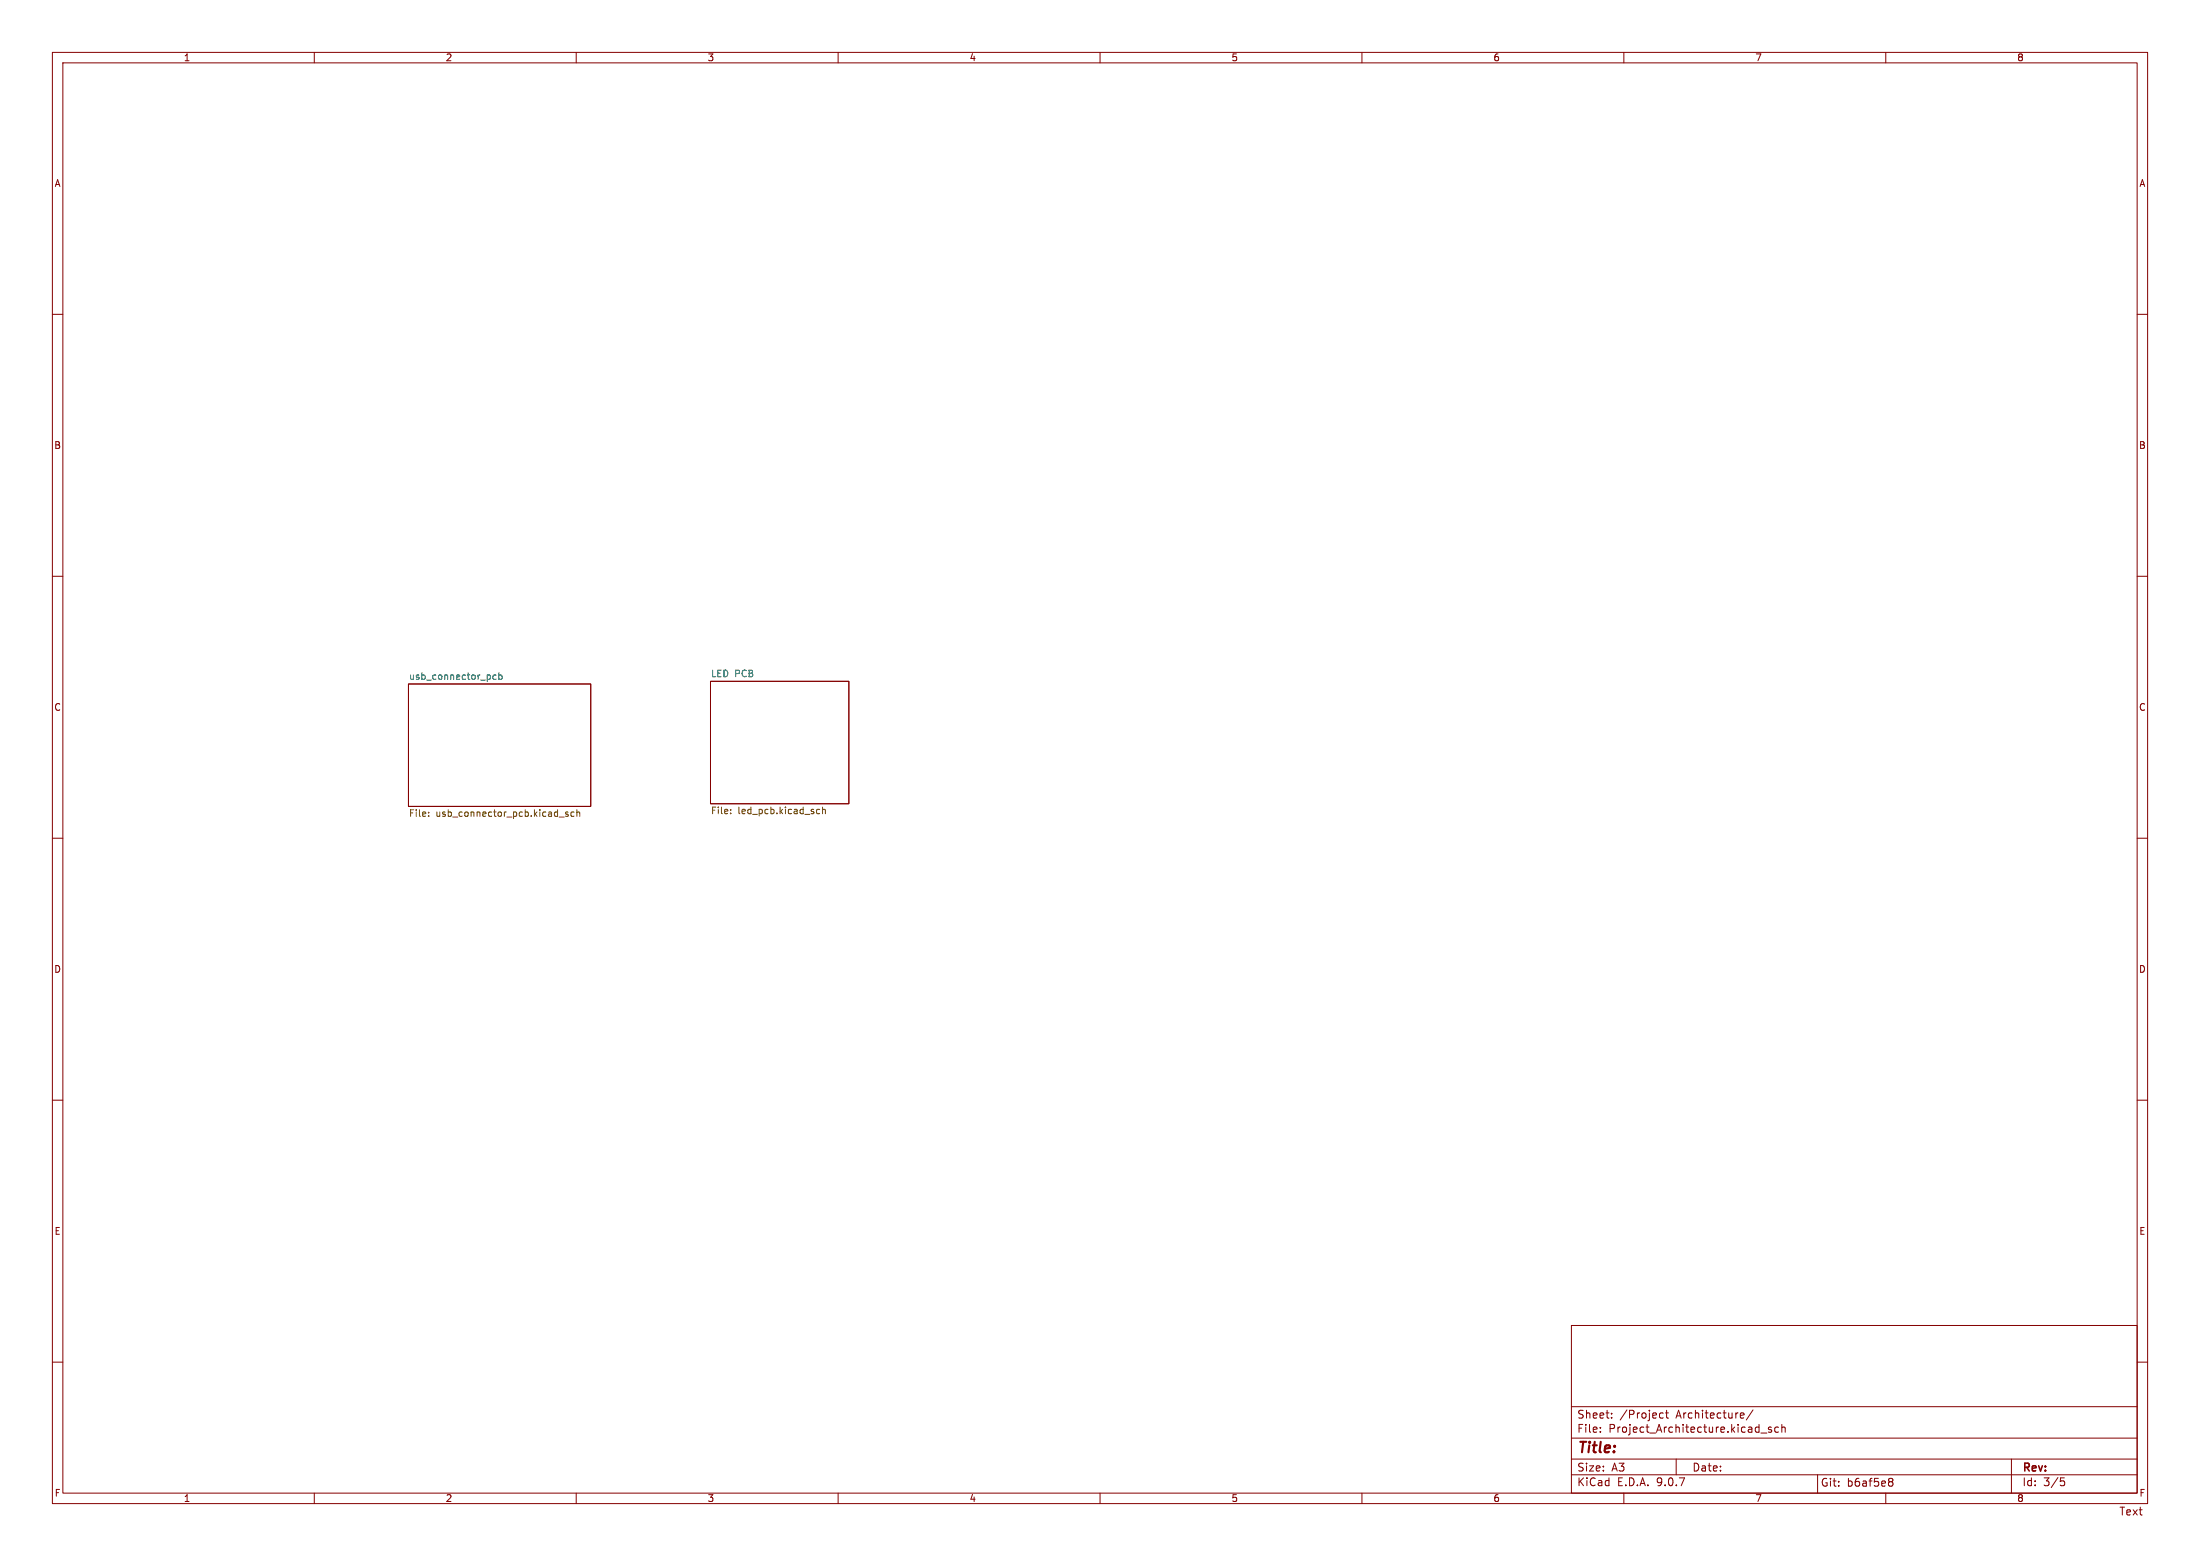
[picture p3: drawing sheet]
<svg xmlns="http://www.w3.org/2000/svg" width="420mm" height="297mm" viewBox="0 0 420 297" stroke-linecap="round" stroke-linejoin="round" font-family="sans-serif">
<g fill="none" stroke="#840000" stroke-width=".19">
<path d="M10 10h400v277h-400zM12 12h396v273h-396zM60 10v2M110 10v2M160 10v2M210 10v2M260 10v2M310 10v2M360 10v2M10 60h2M408 60h2M10 110h2"/>
<path d="M408 110h2M78 130.6h34.8v23.3h-34.8zM135.6 130h26.5v23.4h-26.5zM10 160h2M408 160h2M10 210h2M408 210h2M300 253h108v32h-108zM10 260h2M300 278.5h108M300 274.5h108M300 268.5h108"/>
<path d="M305.5 273.2v.2M305.5 272.5v.1M307.7 270.5v.2M307.7 269.8v.1M316.9 270.6h.6M316.9 269.8h.6M317.9 269.7h.6M318.2 269.2v1.3l.3 .2M320 278.5v3M332.4 269.7l.5 .1v.2l-.7 .2M332.9 270.6l-.5 .1M334.7 269.1l-1.3 1.9"/>
<path d="M336.2 273.5h1.1M338.2 272.5l-.4-.1-.2 .2 .1 .2 .5 .2v.3h-.6M339.5 272.5l-.4-.1-.3 .3 .1 .6h.6M340.2 272.5l.2-.1 .3 .1 .1 .9M340.2 271.9v1.5M384 278.5v6.5M408 260h2M60 285v2M110 285v2M160 285v2M210 285v2M260 285v2"/>
<path d="M300 281.5h108M310 285v2M347 281.5v3.5M360 285v2M360.7 282.8h.1M360.7 282.3l.4-.1 .2 .1 .1 .2-.3 .3M360.8 282.8h.3M360.8 282.8l-.1 .1M361.1 282.8l.3 .3-.1 .4-.2 .2-.4-.1M393.4 282.1h.7M393.5 282.7h.4l.3 .2-.2 .6-.5 .1"/>
</g>
<g fill="none" stroke="#725600" stroke-width=".19">
<path d="M81.8 155.7v.1M81.8 155v.2M106.7 156h1M108.4 155h-.3l-.1 .2v.1l.4 .2v.3h-.4M109.6 155h-.4l-.2 .2 .1 .6h.5M110.1 155.1l.2-.1h.3l.1 .8M110.1 154.6v1.2M139.5 155.2v.1M139.5 154.5v.2M155.9 155.1l.2 .2h.4M156.5 154.5h-.4l-.2 .2M157 154.6l.2-.1h.3l.1 .8"/>
<path d="M157 154.1v1.2"/>
</g>
<path d="M94.7 128.9l-.4-.1-.2 .3 .1 .5h.5M95.3 128.9l.3-.1 .3 .3-.2 .5h-.4M95.3 128.4v1.3" fill="none" stroke="#006464" stroke-width=".19"/>
<text font-size="2.8" fill="#840000" x="301" y="277.9">Title:</text>
<g font-size="2.1" fill="#840000">
<text x="301" y="273.7">File:</text>
<text x="301" y="271">Sheet:</text>
<text x="307.1" y="273.7">Project_Architecture.kicad_sch</text>
<text x="309.2" y="271">/Project</text>
<text x="320" y="271">Architecture/</text>
<text x="301" y="281.1">Size:</text>
<text x="307.6" y="281.1">A3</text>
<text x="323" y="281.1">Date:</text>
<text x="386" y="281.3">Rev:</text>
<text x="301" y="283.9">KiCad</text>
<text x="308.7" y="283.9">E.D.A.</text>
<text x="316.3" y="283.9">9.0.7</text>
<text x="347.5" y="284">Git:</text>
<text x="352.6" y="284">b6af5e8</text>
<text x="386" y="283.9">Id:</text>
<text x="390.1" y="283.9">3/5</text>
<text x="404.5" y="289.5">Text</text>
</g>
<g font-size="1.8" fill="#840000">
<text x="35" y="11.9">1</text>
<text x="85" y="11.9">2</text>
<text x="135" y="11.9">3</text>
<text x="185" y="11.9">4</text>
<text x="235" y="11.9">5</text>
<text x="285" y="11.9">6</text>
<text x="335" y="11.9">7</text>
<text x="385" y="11.9">8</text>
<text x="10.3" y="35.9">A</text>
<text x="408.3" y="35.9">A</text>
<text x="10.3" y="85.9">B</text>
<text x="408.2" y="85.9">B</text>
<text x="10.3" y="135.9">C</text>
<text x="408.2" y="135.9">C</text>
<text x="10.3" y="185.9">D</text>
<text x="408.2" y="185.9">D</text>
<text x="10.3" y="235.9">E</text>
<text x="408.3" y="235.9">E</text>
<text x="10.3" y="285.9">F</text>
<text x="35" y="286.9">1</text>
<text x="85" y="286.9">2</text>
<text x="135" y="286.9">3</text>
<text x="185" y="286.9">4</text>
<text x="235" y="286.9">5</text>
<text x="285" y="286.9">6</text>
<text x="335" y="286.9">7</text>
<text x="385" y="286.9">8</text>
<text x="408.3" y="285.9">F</text>
</g>
<g font-size="1.8" fill="#006464">
<text x="78" y="129.8">usb_connector_pcb</text>
<text x="135.6" y="129.3">LED PCB</text>
</g>
<g font-size="1.8" fill="#725600">
<text x="135.6" y="155.7">File:</text>
<text x="140.9" y="155.7">led_pcb.kicad_sch</text>
<text x="78" y="156.2">File:</text>
<text x="83.2" y="156.2">usb_connector_pcb.kicad_sch</text>
</g>
</svg>
